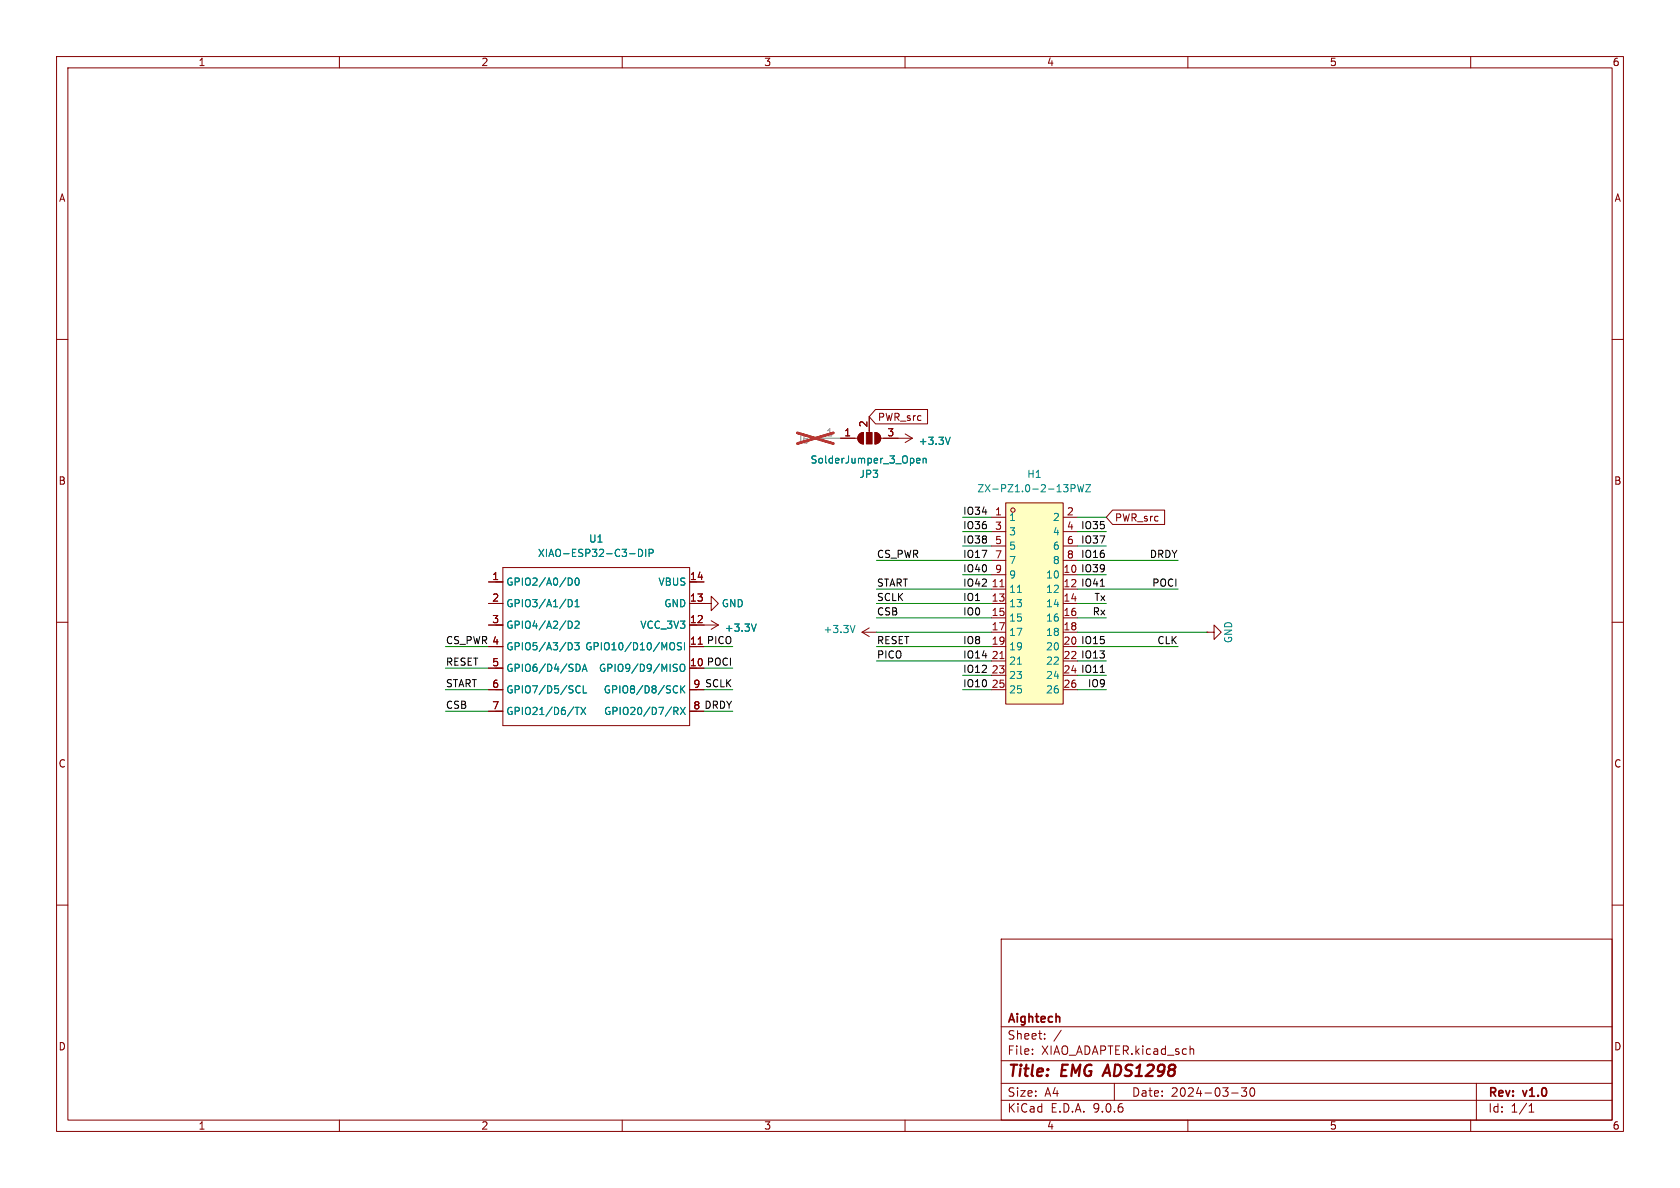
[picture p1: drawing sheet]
<svg xmlns="http://www.w3.org/2000/svg" width="297mm" height="210mm" viewBox="0 0 297 210" stroke-linecap="round" stroke-linejoin="round" font-family="sans-serif">
<path d="M0 0h297v210h-297z" fill="#fff" stroke="#fff" stroke-width=".18"/>
<g fill="none" stroke="#840000" stroke-width=".18">
<path d="M10 10h277v190h-277zM12 12h273v186h-273zM60 10v2M110 10v2M160 10v2M210 10v2M260 10v2M10 60h2M285 60h2M10 110h2M285 110h2M10 160h2"/>
<path d="M177 166h108v32h-108zM285 160h2M60 198v2M110 198v2M160 198v2M177 194.5h108M177 191.5h108M177 187.5h108M177 181.5h108M182.5 186.3v.1M182.5 185.5v.1M184.7 183.6v.1"/>
<path d="M184.7 182.8v.1M187.6 182.1l-1.3 2M197 191.5v3M210 198v2M210.5 185.5h.5v.9M217.7 193.2h1.2M219.5 192.3h.9l-.5 .6 .4 .1v.7l-.2 .1h-.4l-.2-.1M221.1 192.4l.2-.1a.81 .81 0 0 1 .6 .6 .81 .81 0 0 1-.3 .8l-.1 .1a.81 .81 0 0 1-.4-1.4zM260 198v2M261 191.5v6.5M270.3 196.6h.9M270.3 195.5l.4-.4v1.5"/>
</g>
<path d="M195.8 188.2l-.9 2" fill="none" stroke="#840000" stroke-width=".4"/>
<path d="M177.8 88.9h10.2v35.6h-10.2z" fill="#ffffc2"/>
<g fill="none" stroke="#840000" stroke-width=".18">
<path d="M148.6 77.5h3M151.9 76.8l.8-.3v2a1.02 1.02 0 0 1-1-.6 1.02 1.02 0 0 1 .2-1.1zM153.7 73.7v2.8M154.7 76.5a1.02 1.02 0 0 1 1 1 1.02 1.02 0 0 1-1 1zM154.8 72.4h9.2v2.5h-9.2l-1.1-1.2zM155.7 77.5h5.6M160 76.7l1.3 .8M161.3 77.5l-1.3 .7M175.3 91.4h2.5M175.3 94h2.5M175.3 96.5h2.5M175.3 99.1h2.5"/>
<path d="M177.8 88.9h10.2v35.6h-10.2zM188 91.4h2.5M188 94h2.5M188 96.5h2.5M188 99.1h2.5M196.7 90.2h9.2v2.5h-9.2l-1.1-1.3zM86.4 106.7h2.5M86.4 114.3h2.5M86.4 102.9h2.5M86.4 110.5h2.5M86.4 118.1h2.5M88.9 100.3h33v28h-33z"/>
<path d="M121.9 106.7h2.6M121.9 102.9h2.6M121.9 110.5h5.1M124.5 106.7h1.2v-1.3l1.3 1.3-1.3 1.3v-1.3M124.5 106.7h.1M125.7 109.7l1.3 .8M127 110.5l-1.3 .8M152.4 111.8h2.5M152.4 111.8l1.3 .7M153.7 111l-1.3 .8M175.3 101.6h2.5M175.3 104.1h2.5"/>
<path d="M175.3 106.7h2.5M175.3 109.2h2.5M175.3 111.8h2.5M175.3 114.3h2.5M175.3 116.8h2.5M175.3 119.4h2.5M176.8 103.7h.7M176.8 116.4h.7M188 106.7h2.5M188 109.2h2.5M188 111.8h2.5M213.4 111.8h1.2v-1.3l1.3 1.3-1.3 1.2v-1.2"/>
<path d="M213.4 111.8h.1M86.4 121.9h2.5M86.4 125.7h2.5M121.9 121.9h2.6M121.9 125.7h2.6M175.3 121.9h2.5M188 121.9h2.5"/>
<circle cx="179.1" cy="90.2" r=".38"/>
</g>
<g fill="none" stroke="#008484" stroke-width=".18">
<path d="M168 77.3l-.4 1.3M111.3 97.9h1M112.9 97.1a.64 .64 0 0 1 .7 .6 .64 .64 0 0 1-.7 .7zM114.1 97.1v1.3M114.8 97.8l.6-.1 .1-.2-.1-.3-.6-.1v1.3M162 81.4l.7-.1-.1-.2-.4-.1-.2 .2 .1 .6h.5M163.2 81.1l.2-.1 .3 .1v.8M163.2 81v.9M189.4 86.3h.6l.1-.2-.1-.3-.6-.1v1.2M190.5 85.7l.3 1.2 .2-.9 .3 .9 .3-1.2M192 85.7h.8l-.8 1.2h.8M100.5 106a.64 .64 0 0 1 .7 .6 .64 .64 0 0 1-.7 .7"/>
<path d="M100.5 109.8a.64 .64 0 0 1 .7 .6 .64 .64 0 0 1-.7 .7M100.8 102.2a.68 .68 0 0 1 .4 .6 .68 .68 0 0 1-.4 .6M100.8 113.6a.68 .68 0 0 1 .4 .6 .68 .68 0 0 1-.4 .7M101.6 113.6h.8l-.4 .5 .3 .1v.6l-.2 .1-.5-.1M101.7 109.9l.4-.1 .3 .4-.8 .9h.8M101.7 107.3h.7M101.7 106.4l.3-.4v1.3M101.8 102.2h.2a.68 .68 0 0 1 .4 .6 .68 .68 0 0 1-.4 .6 .84 .84 0 0 1-.2-1.2zM102.1 117.4a.68 .68 0 0 1 .5 .7 .68 .68 0 0 1-.5 .6M102.9 118.7l.5-1.3 .4 1.3M103.1 118.3h.6M119 113.6l.1 .1a.81 .81 0 0 1-.1 1.2"/>
<path d="M119.3 117.4l.4 .1M119.5 118.1l.2 .2-.2 .4M120.3 117.6l.2-.2a.43 .43 0 0 1 .6 .4v.5a.42 .42 0 0 1-.5 .4 .42 .42 0 0 1-.4-.4zM120.5 113.7l-.5-.1-.2 .1v.4l.5 .2 .2 .3-.3 .3-.5-.1M121 113.6v1.3M133.7 110.3l-.4 1.3M151.2 110.6l-.5 1.2M179.9 104.7h.7M179.9 117.4h.7M101.7 125h.7M102 125v1.3M102 121.3l.3-.1 .3 .2"/>
<path d="M102.6 122.4l-.3 .1-.3-.1M102.7 125l.8 1.3M103.1 121.2v1.3h.6M103.5 125l-.8 1.3M119.1 125h.5l.3 .3-.2 .3-.6 .1M119.4 121.2l.4 .2M119.4 125.7l.5 .6M119.8 122.4l-.4 .1M120.3 125l.8 1.3M120.3 121.2v1.3M120.5 121.8l.6 .7M121.1 121.2l-.8 .8"/>
<path d="M121.1 125l-.8 1.3"/>
</g>
<path d="M143.5 77.3h.9v.3h-.9z" fill="#a1a1a1" stroke="#a1a1a1" stroke-width=".18"/>
<path d="M144.4 77.5h4.2" fill="none" stroke="#a1a1a1" stroke-width=".18"/>
<path d="M141 76.5l6.3 1.9M147.3 76.5l-6.3 1.9" fill="none" stroke="#ff2626" stroke-width=".46"/>
<g fill="#840000" stroke="#840000" stroke-width=".18">
<path d="M151.9 76.8l.8-.3v2a1.02 1.02 0 0 1-1-.6 1.02 1.02 0 0 1 .2-1.1z"/>
<path d="M153.2 76.5h1v2h-1z"/>
<path d="M154.7 76.5a1.02 1.02 0 0 1 1 1 1.02 1.02 0 0 1-1 1z"/>
</g>
<path d="M194.5 118.9h.7M194.5 103.6h.7" fill="none" stroke="#000" stroke-width=".18"/>
<g fill="none" stroke="#008400" stroke-width=".18">
<path d="M154.9 99.1h20.4M170.2 94h5.1M170.2 91.4h5.1M170.2 96.5h5.1M190.5 99.1h17.8M190.5 94h5.1M190.5 91.4h5.1M190.5 96.5h5.1M78.7 114.3h7.7M78.7 118.1h7.7M124.5 114.3h5M124.5 118.1h5"/>
<path d="M154.9 116.8h20.4M154.9 114.3h20.4M154.9 109.2h20.4M154.9 106.7h20.4M154.9 104.1h20.4M154.9 111.8h20.4M170.2 119.4h5.1M170.2 101.6h5.1M190.5 116.8h5.1M190.5 114.3h17.8M190.5 109.2h5.1M190.5 106.7h5.1"/>
<path d="M190.5 104.1h17.8M190.5 119.4h5.1M190.5 111.8h22.9M190.5 101.6h5.1M78.7 121.9h7.7M78.7 125.7h7.7M124.5 121.9h5M124.5 125.7h5M170.2 121.9h5.1M190.5 121.9h5.1"/>
</g>
<g font-size="2.8" fill="#840000">
<text x="178" y="190.9">Title:</text>
<text x="187.7" y="190.9">EMG</text>
<text x="196.1" y="190.9">ADS1298</text>
</g>
<g font-size="2.1" fill="#840000">
<text x="178" y="184">Sheet:</text>
<text x="178" y="181.2">Aightech</text>
<text x="178" y="186.7">File:</text>
<text x="184.1" y="186.7">XIAO_ADAPTER.kicad_sch</text>
<text x="178" y="196.9">KiCad</text>
<text x="178" y="194.1">Size:</text>
<text x="184.7" y="194.1">A4</text>
<text x="185.7" y="196.9">E.D.A.</text>
<text x="193.3" y="196.9">9.0.6</text>
<text x="200" y="194.1">Date:</text>
<text x="207" y="194.1">2024-03-30</text>
<text x="263" y="194.3">Rev:</text>
<text x="263" y="196.9">Id:</text>
<text x="267.1" y="196.9">1/1</text>
<text x="269.4" y="194.3">v1.0</text>
</g>
<g font-size="1.8" fill="#840000">
<text x="35" y="11.9">1</text>
<text x="85" y="11.9">2</text>
<text x="135" y="11.9">3</text>
<text x="185" y="11.9">4</text>
<text x="235" y="11.9">5</text>
<text x="285" y="11.9">6</text>
<text x="10.3" y="35.9">A</text>
<text x="285.3" y="35.9">A</text>
<text x="149.2" y="77.2">1</text>
<text x="153.4" y="75.6" transform="rotate(-90 153.4 75.6)">2</text>
<text x="155.1" y="74.6">PWR_src</text>
<text x="156.8" y="77.2">3</text>
<text x="10.3" y="85.9">B</text>
<text x="285.3" y="85.9">B</text>
<text x="175.8" y="91.2">1</text>
<text x="175.8" y="93.7">3</text>
<text x="188.5" y="91.2">2</text>
<text x="188.5" y="93.7">4</text>
<text x="197" y="92.4">PWR_src</text>
<text x="175.8" y="96.3">5</text>
<text x="175.8" y="98.8">7</text>
<text x="175.8" y="101.3">9</text>
<text x="188.5" y="96.3">6</text>
<text x="188.5" y="98.8">8</text>
<text x="86.9" y="102.6">1</text>
<text x="86.9" y="106.4">2</text>
<text x="121.9" y="102.6">14</text>
<text x="121.9" y="106.4">13</text>
<text x="175.2" y="103.9">11</text>
<text x="175.2" y="106.4">13</text>
<text x="187.9" y="106.4">14</text>
<text x="86.9" y="110.2">3</text>
<text x="121.9" y="110.2">12</text>
<text x="175.2" y="109">15</text>
<text x="175.2" y="111.5">17</text>
<text x="187.9" y="109">16</text>
<text x="187.9" y="111.5">18</text>
<text x="86.9" y="117.9">5</text>
<text x="86.9" y="114">4</text>
<text x="121.9" y="114">11 PICO</text>
<text x="121.9" y="117.9">10 POCI</text>
<text x="121.9" y="114">11</text>
<text x="121.9" y="117.9">10</text>
<text x="175.2" y="114">19</text>
<text x="175.2" y="116.6">21</text>
<text x="175.2" y="119.1">23</text>
<text x="86.9" y="121.7">6</text>
<text x="86.9" y="125.5">7</text>
<text x="122.5" y="121.7">9</text>
<text x="122.5" y="125.5">8</text>
<text x="175.2" y="121.7">25</text>
<text x="187.9" y="121.7">26</text>
<text x="10.3" y="135.9">C</text>
<text x="285.3" y="135.9">C</text>
<text x="10.3" y="185.9">D</text>
<text x="285.3" y="185.9">D</text>
<text x="35" y="199.9">1</text>
<text x="85" y="199.9">2</text>
<text x="135" y="199.9">3</text>
<text x="185" y="199.9">4</text>
<text x="235" y="199.9">5</text>
<text x="285" y="199.9">6</text>
</g>
<g font-size="1.8" fill="#a1a1a1">
<text x="146" y="77.2">1</text>
<text x="140.8" y="78.6">J5</text>
</g>
<g font-size="1.8" fill="#008484">
<text x="143.2" y="82.1">SolderJumper_3_Open</text>
<text x="162.3" y="78.8">+3.3V</text>
<text x="151.8" y="84.7">JP3</text>
<text x="172.7" y="87.2">ZX-PZ1.0-2-13PWZ</text>
<text x="181.5" y="84.7">H1</text>
<text x="178.3" y="92.3">1</text>
<text x="178.3" y="94.8">3</text>
<text x="186" y="92.3">2</text>
<text x="186" y="94.8">4</text>
<text x="95" y="98.7">XIAO-ESP32-C3-DIP</text>
<text x="104" y="96.1">U1</text>
<text x="178.3" y="97.4">5</text>
<text x="178.3" y="99.9">7</text>
<text x="186" y="97.4">6</text>
<text x="186" y="99.9">8</text>
<text x="89.4" y="103.7">GPIO2/A0/D0</text>
<text x="89.4" y="107.5">GPIO3/A1/D1</text>
<text x="116.3" y="103.7">VBUS</text>
<text x="117.3" y="107.5">GND</text>
<text x="127.5" y="107.5">GND</text>
<text x="178.3" y="102.5">9</text>
<text x="178.3" y="105">11</text>
<text x="178.3" y="107.5">13</text>
<text x="184.8" y="102.5">10</text>
<text x="184.8" y="105">12</text>
<text x="184.8" y="107.5">14</text>
<text x="89.4" y="111.4">GPIO4/A2/D2</text>
<text x="113.1" y="111.4">VCC_3V3</text>
<text x="128" y="111.9">+3.3V</text>
<text x="145.5" y="112.1">+3.3V</text>
<text x="178.3" y="110.1">15</text>
<text x="178.3" y="112.6">17</text>
<text x="184.8" y="110.1">16</text>
<text x="184.8" y="112.6">18</text>
<text x="218" y="113.8" transform="rotate(-90 218 113.8)">GND</text>
<text x="89.4" y="115.2">GPIO5/A3/D3</text>
<text x="89.4" y="119">GPIO6/D4/SDA</text>
<text x="103.4" y="115.2">GPIO10/D10/MOSI</text>
<text x="105.8" y="119">GPIO9/D9/MISO</text>
<text x="178.3" y="115.2">19</text>
<text x="178.3" y="117.7">21</text>
<text x="184.8" y="115.2">20</text>
<text x="184.8" y="117.7">22</text>
<text x="89.4" y="122.8">GPIO7/D5/SCL</text>
<text x="106.6" y="122.8">GPIO8/D8/SCK</text>
<text x="178.3" y="120.2">23</text>
<text x="178.3" y="122.8">25</text>
<text x="184.8" y="120.2">24</text>
<text x="184.8" y="122.8">26</text>
<text x="89.4" y="126.6">GPIO21/D6/TX</text>
<text x="106.7" y="126.6">GPIO20/D7/RX</text>
</g>
<g font-size="1.8">
<text x="170.2" y="91.1">IO34</text>
<text x="170.2" y="93.6">IO36</text>
<text x="191" y="93.6">IO35</text>
<text x="154.9" y="98.7">CS_PWR</text>
<text x="170.2" y="96.2">IO38</text>
<text x="170.2" y="101.3">IO40</text>
<text x="170.2" y="98.7">IO17</text>
<text x="187.9" y="101.3">10 IO39</text>
<text x="191" y="98.7">IO16</text>
<text x="191" y="96.2">IO37</text>
<text x="203.2" y="98.7">DRDY</text>
<text x="154.9" y="106.3">SCLK</text>
<text x="154.9" y="103.8">START</text>
<text x="170.2" y="106.3">IO1</text>
<text x="170.2" y="103.8">IO42</text>
<text x="187.9" y="103.9">12 IO41</text>
<text x="193.4" y="106.3">Tx</text>
<text x="203.6" y="103.8">POCI</text>
<text x="78.7" y="114">CS_PWR 4</text>
<text x="154.9" y="114">RESET</text>
<text x="154.9" y="108.9">CSB</text>
<text x="170.2" y="108.9">IO0</text>
<text x="170.2" y="114">IO8</text>
<text x="193.1" y="108.9">Rx</text>
<text x="204.5" y="114">CLK</text>
<text x="78.7" y="117.8">RESET</text>
<text x="154.9" y="116.5">PICO</text>
<text x="170.2" y="116.5">IO14</text>
<text x="170.2" y="119">IO12</text>
<text x="187.9" y="114">20 IO15</text>
<text x="187.9" y="116.6">22 IO13</text>
<text x="187.9" y="119.1">24 IO11</text>
<text x="78.7" y="121.6">START</text>
<text x="78.7" y="125.4">CSB</text>
<text x="122.5" y="121.7">9 SCLK</text>
<text x="122.5" y="125.5">8 DRDY</text>
<text x="170.2" y="121.6">IO10</text>
<text x="192.2" y="121.6">IO9</text>
</g>
</svg>
